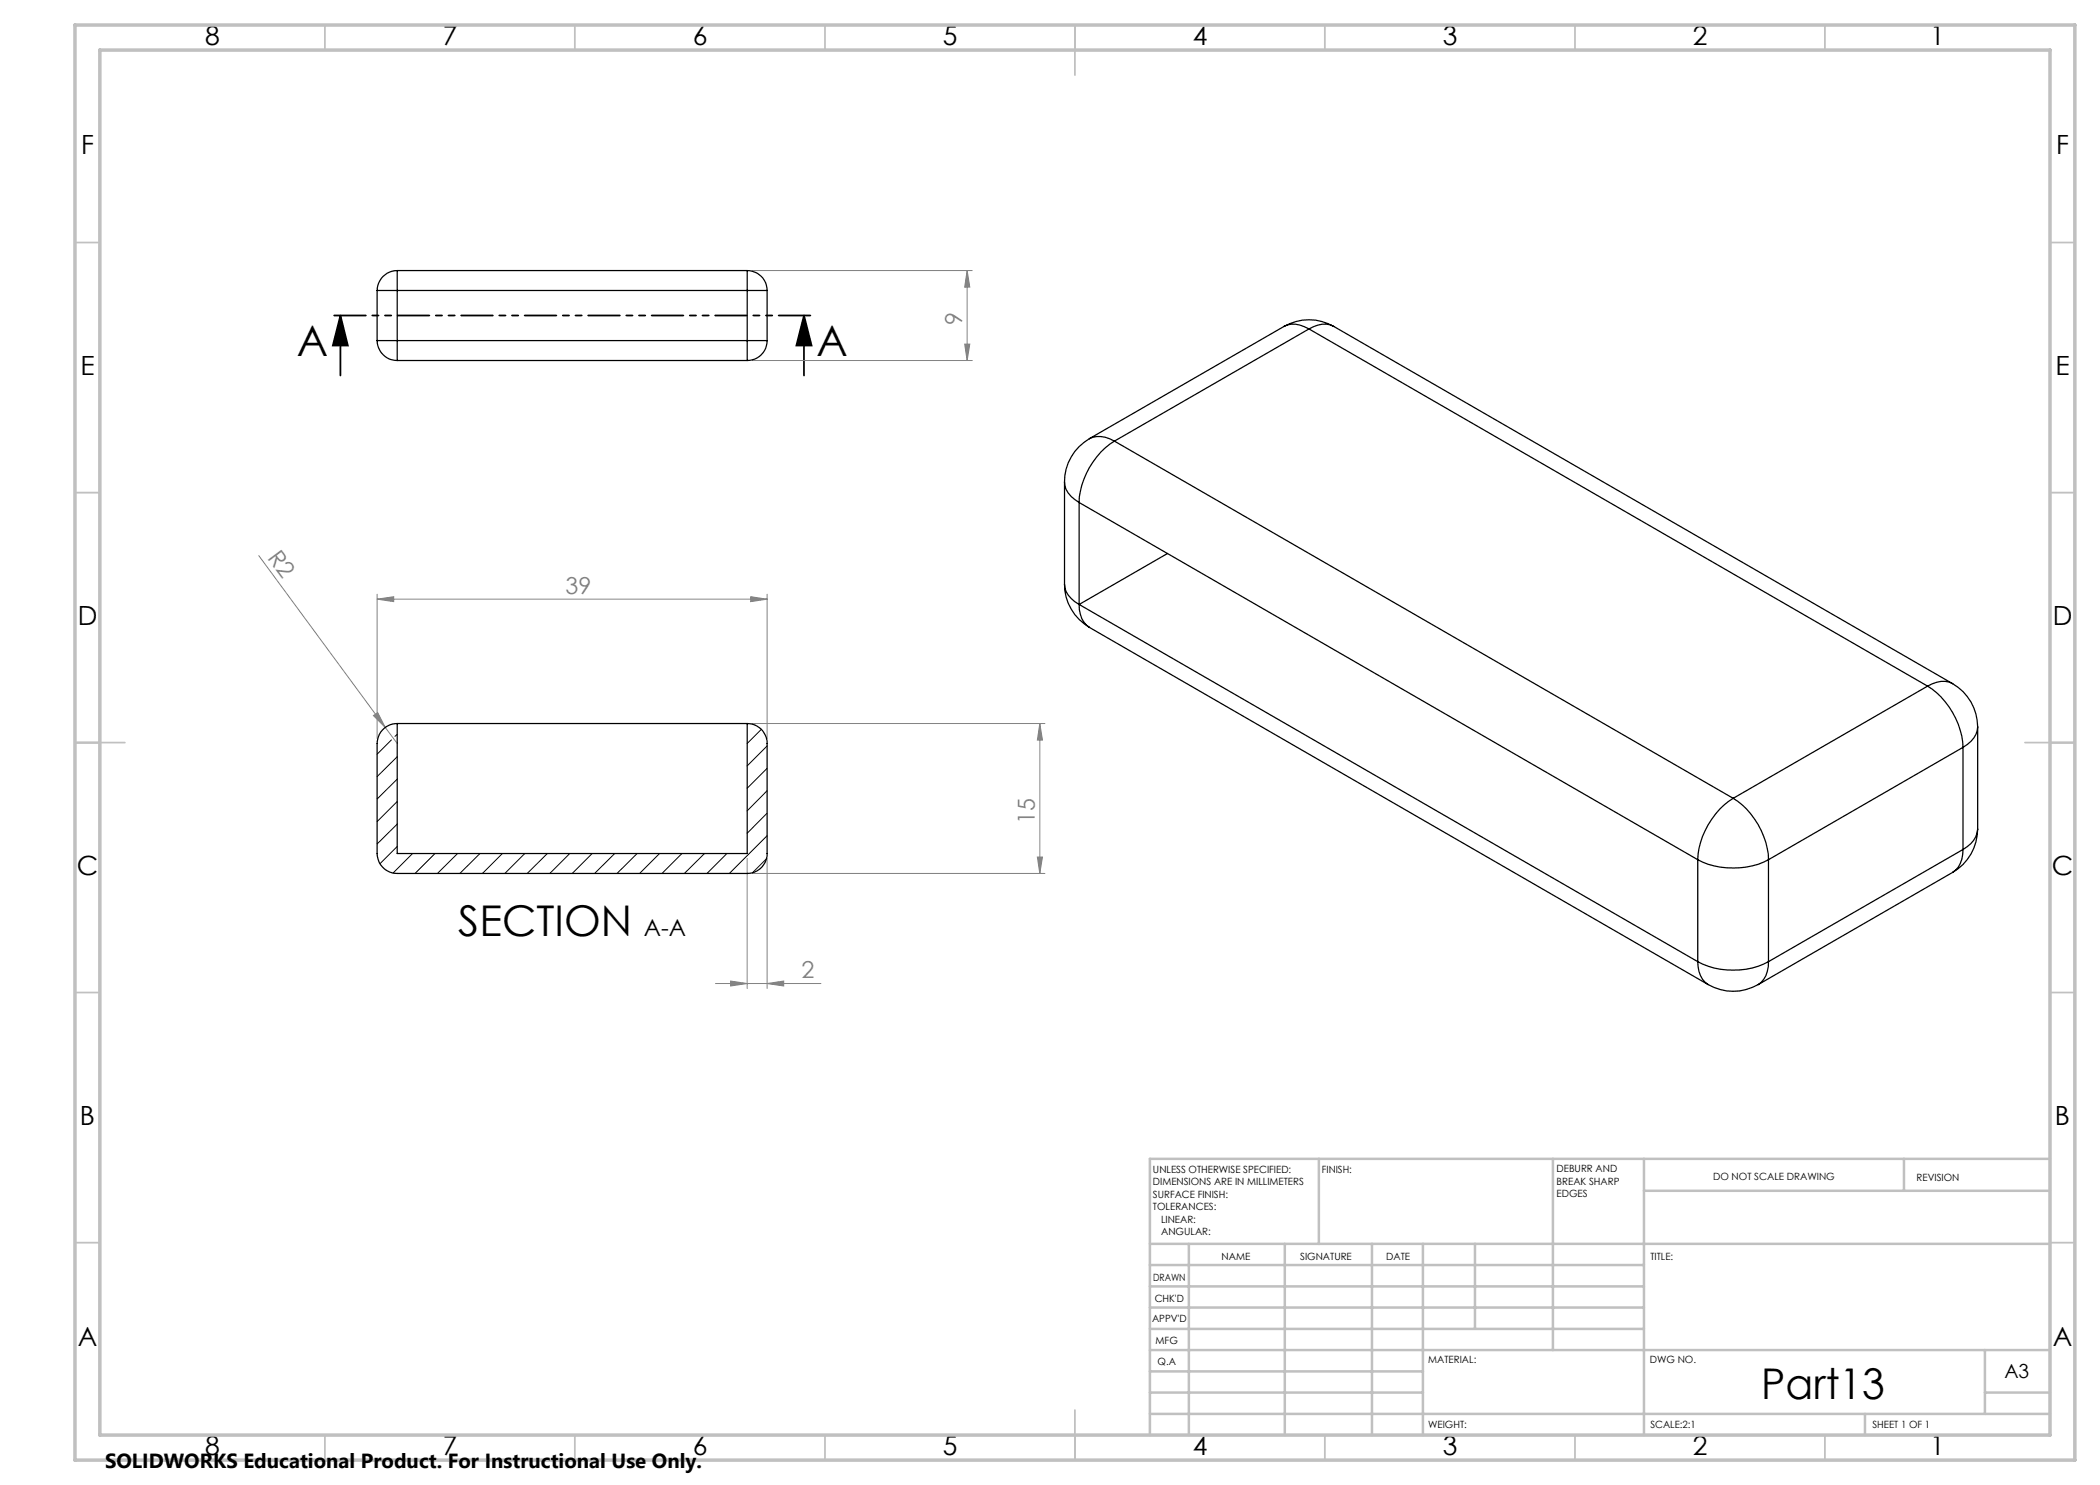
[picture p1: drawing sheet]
<svg xmlns="http://www.w3.org/2000/svg" width="420mm" height="297mm" viewBox="0 0 420 297" stroke-linecap="round" stroke-linejoin="round" font-family="sans-serif">
<path d="M68.1 63.1l1.5 6h-3zM68.1 63.1v12M160.8 63.1l1.5 6h-3zM160.8 63.1v12" fill="none" stroke="#000" stroke-width=".35"/>
<g fill="none" stroke="#808080" stroke-width=".2">
<path d="M150.4 54.1h44.1M193.4 54.1l.6 3.3h-1.1zM193.4 54.1v18M150.4 72.1h44.1M192.9 68.8h1.1l-.6 3.3zM51.8 111.1l25.2 34.4M75.4 119.8l3.3-.5v1zM75.4 118.8v28.9M75.4 119.8h78M150.1 119.3l3.3 .5-3.3 .5zM153.4 118.8v28.9M74.7 143.1l.8-.6 1.5 3z"/>
<path d="M77 145.5l2.4 3.2M150.4 144.7h58.6M208 144.7l.5 3.3h-1zM208 144.7v30M149.4 171.7v26M150.4 174.7h58.6M153.4 171.7v26M207.5 171.4h1l-.5 3.3zM143.1 196.7h21.1M146.1 196.2l3.3 .5-3.3 .5zM153.4 196.7l3.3-.5v1z"/>
</g>
<path d="M162.8 63.1h-96.7" fill="none" stroke="#000" stroke-width=".35" stroke-dasharray="6.3 1.3 1.3 1.3 1.3 1.3" stroke-dashoffset="-.7"/>
<g fill="none" stroke="#c0c0c0" stroke-width=".35">
<path d="M65 5v5M115 5v5M165 5v5M215 5v10M265 5v5M315 5v5M365 5v5M15 48.5h5M410 48.5h5M15 98.5h5M410 98.5h5M15 148.5h10"/>
<path d="M405 148.5h10M15 198.5h5M410 198.5h5M15 248.5h5M410 248.5h5M65 287v5M115 287v5M165 287v5M215 282v10M265 287v5M315 287v5M365 287v5"/>
</g>
<g fill="none" stroke="#c0c0c0" stroke-width=".5">
<path d="M263.8 231.8v17M310.6 231.8v38.2M328.8 231.8v55.2M328.8 238.2h81.2M380.8 231.8v6.4M410 231.8h-180v55.2M230 248.8h180M230 257.3h98.8M230 253h98.8M237.8 248.8v38.2M257 248.8v38.2M274.4 248.8v38.2"/>
<path d="M284.6 248.8v38.2M295 248.8v17M230 265.8h98.8M230 261.5h98.8M230 278.5h54.6M230 274.3h54.6M230 270h180M397 278.5h13M397 270v12.8M230 282.8h180M373 282.8v4.2"/>
</g>
<path d="M15 5h400v287h-400zM20 10h390v277h-390z" fill="none" stroke="#c0c0c0" stroke-width=".7"/>
<path d="M160.8 63.1l1.5 6h-3zM68.1 63.1l1.5 6h-3z" fill="#000"/>
<g fill="#808080">
<path d="M74.7 143.1l.8-.6 1.5 3z"/>
<path d="M150.1 119.3l3.3 .5-3.3 .5zM75.4 119.8l3.3-.5v1z"/>
<path d="M146.1 196.2l3.3 .5-3.3 .5zM153.4 196.7l3.3-.5v1z"/>
<path d="M207.5 171.4h1l-.5 3.3zM208 144.7l.5 3.3h-1z"/>
<path d="M193.4 54.1l.6 3.3h-1.1zM192.9 68.8h1.1l-.6 3.3z"/>
</g>
<g fill="none" stroke="#000" stroke-width=".25">
<path d="M75.4 58.1h4M75.4 58.1v10M79.4 54.1v4M79.4 54.1a4 4 0 0 0-4 4M79.4 58.1h70M79.4 54.1h70M79.4 58.1v10M149.4 58.1h4M149.4 54.1v4M149.4 54.1a4 4 0 0 1 4 4M149.4 58.1v10M153.4 58.1v10"/>
<path d="M75.4 68.1h4M75.4 68.1a4 4 0 0 0 4 4M79.4 68.1v4M79.4 72.1h70M79.4 68.1h70M149.4 68.1h4M149.4 68.1v4M153.4 68.1a4 4 0 0 1-4 4M256.8 65.3a10 10 0 0 1 10 0M256.8 65.3a4.9 4.9 0 0 1 5 .5M256.8 65.3l-38.9 22.4M261.8 65.8l-38.9 22.4"/>
<path d="M261.8 65.8l123.7 71.4M266.8 65.3a4.9 4.9 0 0 0-5 .5M266.8 65.3l123.7 71.4M212.9 96.4a5 5 0 0 0 2.9 4.1M212.9 96.4v20.4M217.9 87.7a10.1 10.1 0 0 0-5 8.7M217.9 87.7a5.2 5.2 0 0 1 5 .5M222.9 88.2a15.5 15.5 0 0 0-7.1 12.3M222.9 88.2l123.7 71.5M212.9 116.8a10.1 10.1 0 0 0 5 8.7M212.9 116.8a4.9 4.9 0 0 0 2.9 4.1M215.8 100.5l123.7 71.4"/>
<path d="M215.8 100.5v20.4M233.5 110.7l-17.7 10.2M215.8 120.9a5 5 0 0 0 2.1 4.6M215.8 120.9l123.7 71.4M217.9 125.5l123.7 71.4M385.5 137.2a15.7 15.7 0 0 1 7.1 12.3M385.5 137.2l-38.9 22.5M390.5 136.7a10 10 0 0 1 5 8.7M390.5 136.7a4.9 4.9 0 0 0-5 .5M79.4 144.7a4 4 0 0 0-4 4v22a4 4 0 0 0 4 4h70a4 4 0 0 0 4-4v-22a4 4 0 0 0-4-4M79.4 144.7v26h70v-26M79.4 144.7h70"/>
<path d="M346.6 159.7a15.7 15.7 0 0 0-7.1 12.2M346.6 159.7a15.5 15.5 0 0 1 7.1 12.2M392.6 149.5l-38.9 22.4M392.6 149.5v20.4M395.5 145.4a5.1 5.1 0 0 1-2.9 4.1M395.5 145.4v20.4M339.5 171.9a15.9 15.9 0 0 0 14.2 0M339.5 171.9v20.4M353.7 171.9v20.4M390.5 174.5l-38.9 22.4M392.6 169.9a5.1 5.1 0 0 1-2.1 4.6M392.6 169.9l-38.9 22.4"/>
<path d="M395.5 165.8a10 10 0 0 1-5 8.7M395.5 165.8a5.1 5.1 0 0 1-2.9 4.1M339.5 192.3a15.6 15.6 0 0 0 14.2 0M339.5 192.3a5.1 5.1 0 0 0 2.1 4.6M341.6 196.9a10 10 0 0 0 10 0M353.7 192.3a5 5 0 0 1-2.1 4.6"/>
</g>
<g fill="none" stroke="#000" stroke-width=".2">
<path d="M78.3 148l-2.9 2.8M79.4 146.9l-.4 .4M79.4 151.3l-4 4M79.4 155.8l-4 4M152.3 145.9l-2.9 2.8M153.4 149.2l-4 4M153.4 153.7l-4 4M153.4 158.1l-4 4.1M79.4 160.3l-4 4M79.4 164.8l-4 4M79.4 169.3l-3.4 3.5M82.5 170.7l-3.9 3.9"/>
<path d="M87 170.7l-4 4M91.5 170.7l-4 4M96 170.7l-4 4M100.5 170.7l-4 4M105 170.7l-4 4M109.5 170.7l-4.1 4M113.9 170.7l-3.9 4M118.4 170.7l-4 4M122.9 170.7l-4 4M127.4 170.7l-4 4M131.9 170.7l-4 4M136.4 170.7l-4 4"/>
<path d="M140.9 170.7l-4 4M145.4 170.7l-4 4M153.3 171.8l-2.8 2.8M153.4 162.6l-4 4M153.4 167.1l-7.5 7.6"/>
</g>
<g font-size="8.5">
<text x="59.4" y="71.3">A</text>
<text x="163.3" y="71.3">A</text>
<text x="91.7" y="187.2">SECTION</text>
<text x="352.3" y="279.7">Part13</text>
</g>
<g font-size="5.3">
<text x="41" y="9">8</text>
<text x="88.5" y="9">7</text>
<text x="138.5" y="9">6</text>
<text x="188.5" y="9">5</text>
<text x="238.5" y="9">4</text>
<text x="288.5" y="9">3</text>
<text x="338.5" y="9">2</text>
<text x="386" y="9">1</text>
<text x="16.2" y="30.7">F</text>
<text x="411.2" y="30.7">F</text>
<text x="16.1" y="75">E</text>
<text x="411.1" y="75">E</text>
<text x="15.5" y="125">D</text>
<text x="410.5" y="125">D</text>
<text x="15.4" y="175">C</text>
<text x="410.4" y="175">C</text>
<text x="16" y="225">B</text>
<text x="411" y="225">B</text>
<text x="15.5" y="269.2">A</text>
<text x="410.5" y="269.2">A</text>
<text x="41" y="291">8</text>
<text x="88.5" y="291">7</text>
<text x="138.5" y="291">6</text>
<text x="188.5" y="291">5</text>
<text x="238.5" y="291">4</text>
<text x="288.5" y="291">3</text>
<text x="338.5" y="291">2</text>
<text x="386" y="291">1</text>
</g>
<g font-size="4.7" fill="#808080">
<text x="192.4" y="65.1" transform="rotate(-90 192.4 65.1)">9</text>
<text x="53.3" y="111.6" transform="rotate(54 53.3 111.6)">R2</text>
<text x="113.1" y="118.8">39</text>
<text x="207" y="164.9" transform="rotate(-90 207 164.9)">15</text>
<text x="160.3" y="195.7">2</text>
</g>
<text font-size="4.7" x="128.8" y="187.2">A-A</text>
<text font-size="4.1" x="21" y="293.7">SOLIDWORKS Educational Product. For Instructional Use Only.</text>
<text font-size="3.9" x="400.9" y="275.5">A3</text>
<g font-size="2">
<text x="230.6" y="234.6">UNLESS OTHERWISE SPECIFIED:</text>
<text x="230.6" y="237.1">DIMENSIONS ARE IN MILLIMETERS</text>
<text x="230.6" y="239.6">SURFACE FINISH:</text>
<text x="264.4" y="234.6">FINISH:</text>
<text x="311.3" y="234.5">DEBURR AND</text>
<text x="311.3" y="237">BREAK SHARP</text>
<text x="311.3" y="239.5">EDGES</text>
<text x="342.6" y="236">DO NOT SCALE DRAWING</text>
<text x="383.3" y="236.2">REVISION</text>
<text x="230.6" y="242.1">TOLERANCES:</text>
<text x="232.2" y="244.6">LINEAR:</text>
<text x="232.2" y="247.1">ANGULAR:</text>
<text x="244.3" y="252">NAME</text>
<text x="260" y="251.9">SIGNATURE</text>
<text x="277.2" y="251.9">DATE</text>
<text x="330.1" y="251.9">TITLE:</text>
<text x="230.6" y="256.1">DRAWN</text>
<text x="230.9" y="260.3">CHK'D</text>
<text x="230.4" y="264.4">APPV'D</text>
<text x="231.1" y="268.8">MFG</text>
<text x="231.5" y="273">Q.A</text>
<text x="285.6" y="272.5">MATERIAL:</text>
<text x="330" y="272.5">DWG NO.</text>
<text x="285.6" y="285.5">WEIGHT:</text>
<text x="330.1" y="285.6">SCALE:2:1</text>
<text x="374.5" y="285.6">SHEET 1 OF 1</text>
</g>
</svg>
